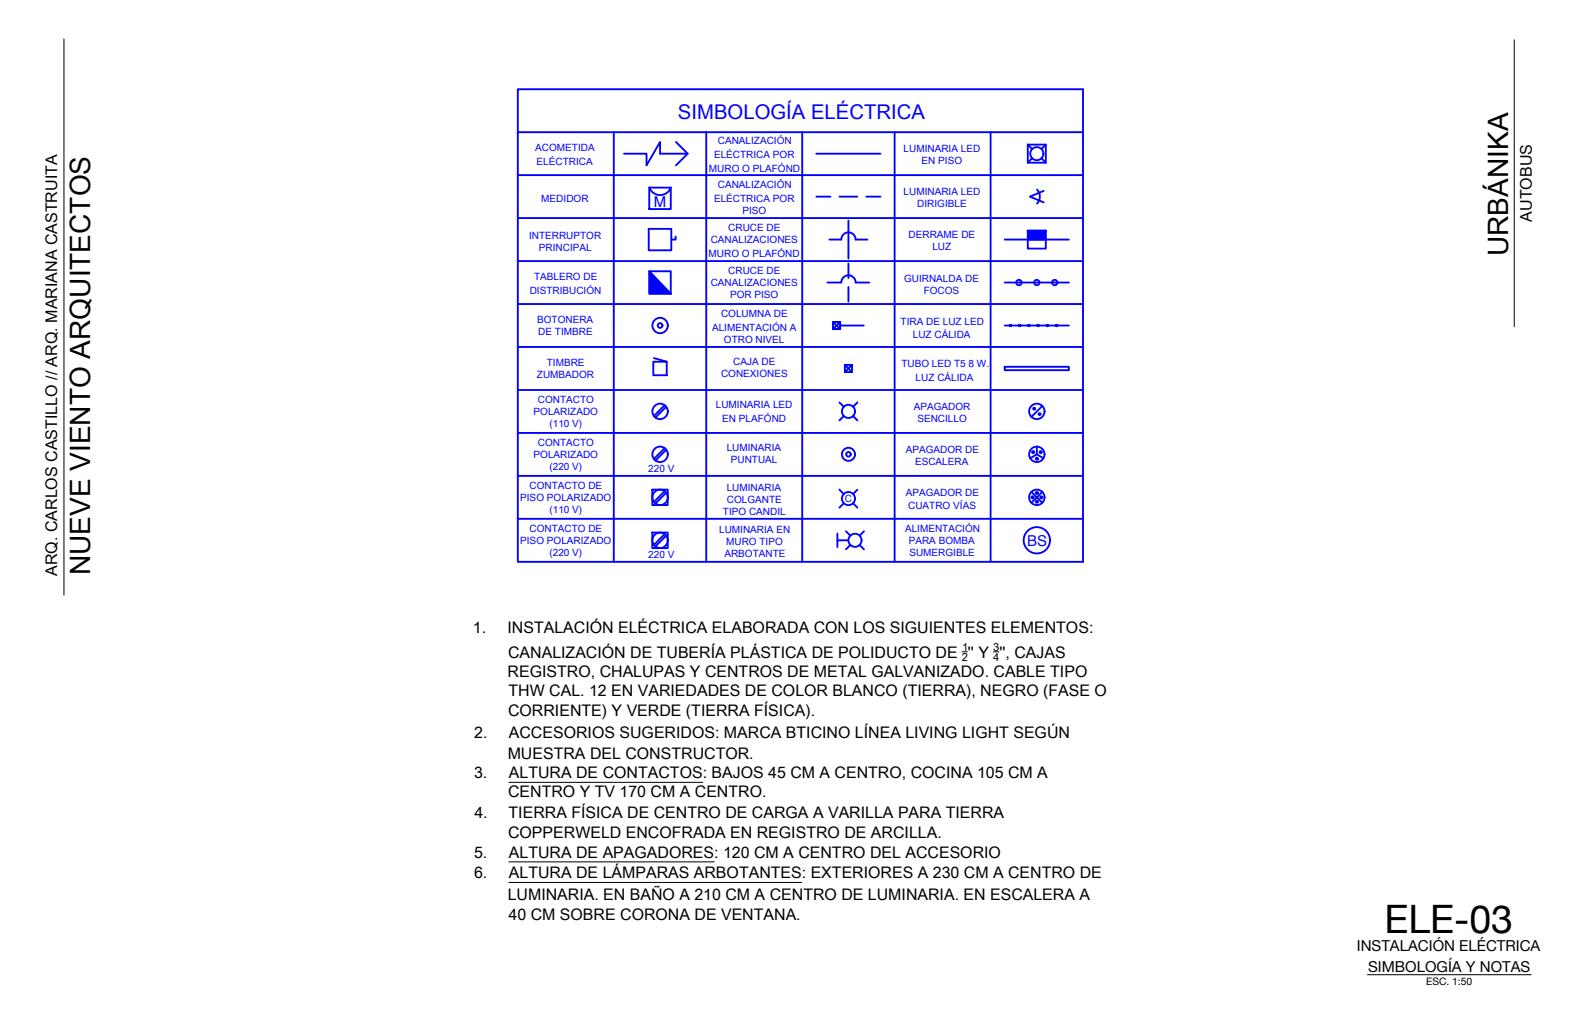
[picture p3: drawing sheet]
<svg xmlns="http://www.w3.org/2000/svg" width="432mm" height="279mm" viewBox="0 0 432 279" stroke-linecap="round" stroke-linejoin="round" font-family="sans-serif">
<!-- layer: Detalles -->
<path d="M262.3 177.7h1.4M270.8 177.7h1.5M138.7 213.3h52.9M138.7 234.9h56M138.7 240.5h79.9" fill="none" stroke="#000" stroke-width=".27"/>
<g fill="none" stroke="#00f" stroke-width=".51">
<path d="M141.2 24.3h154v128.8h-154zM141.2 36h154M167.3 36v117.1M184.3 38.7l3.2 3.2-3.2 3.2M192.5 36v117.1M218.7 36v117.1M243.9 36v117.1M270 36v117.1M280.2 39.4h4.9v5h-4.9zM280.2 39.4l1.2 1.2M285.1 39.4l-1.2 1.2M141.2 47.7h154"/>
<path d="M141.2 59.4h154M170.1 41.9h6.1v3.2l3.7-6.4v3.2h7.6M177 51.1h5.9v5.9h-5.9zM177 51.1a3.1 3.1 0 0 0 2.9 2.1 3.1 3.1 0 0 0 3-2.1M222.5 41.9h17.5M222.5 53.6h3.9M228.8 53.6h4.9M236.1 53.6h3.9M281.4 43.1l-1.2 1.3M282.7 51.7a2.72 2.72 0 0 1 0 3.8M283.9 43.1l1.2 1.3M284.5 52l-3.8 1.6 3.8 1.6"/>
<path d="M141.2 71.2h154M176.8 62.4h6.2v5.8h-6.2zM177 73.9h5.9v6.2h-5.9zM177 73.9l5.9 6.2M184.2 64.5v.8h-1.2M231.3 60.1v10.4M231.3 71.8v4M231.3 78.2v4M233.2 77h3.8M233.2 65.3h3.3M233.2 77a1.96 1.96 0 0 0-1.9-2 1.96 1.96 0 0 0-2 2h-3.7M233.2 65.3a1.96 1.96 0 0 0-1.9-2 1.96 1.96 0 0 0-2 2h-3.2"/>
<path d="M273.9 77h17.5M273.9 65.3h17.5M280.2 62.9h4.9v4.9h-4.9zM141.2 82.9h154M141.2 94.6h154M227.1 87.8h1.9v1.9h-1.9zM227.1 87.8l1.9 1.9M229 88.7h6.5M229 87.8l-1.9 1.9M230.3 99.5l2 1.9M232.3 99.5l-2 1.9h2v-1.9h-2v1.9M273.9 88.7h1.4v-.2h.3v.4h-.3v-.2"/>
<path d="M273.9 100h17.5v.9h-17.5zM275.6 88.7h2.2v-.2h.4v.4h-.4v-.2M278.2 88.7h2.1v-.2h.4v.4h-.4v-.2M280.7 88.7h2.1v-.2h.4v.4h-.4v-.2M283.2 88.7h2.2v-.2h.3v.4h-.3v-.2M285.7 88.7h2.2v-.2h.3v.4h-.3v-.2M288.2 88.7h3.2M141.2 106.3h154M141.2 118h154M228.8 109.7l1.2 1.2M230 113.4l-1.2 1.2M232.6 113.4l1.1 1.2"/>
<path d="M233.7 109.7l-1.1 1.2M284.1 110.7l-3 3M141.2 129.7h154M228.8 133.5l1.2 1.2M230 137.2l-1.2 1.2M232.6 137.2l1.1 1.2M233.7 133.5l-1.1 1.2M281.1 134.1l3 3M282.6 121.8v2.1l-1.8 1M282.6 123.9l1.9 1M284.1 134.1l-3 3M141.2 141.4h154"/>
<path d="M228.3 145.4v3.7M228.3 147.3h3M230.6 144.8l1.2 1.2M231.8 148.6l-1.2 1.1M234.3 148.6l1.2 1.1M235.5 144.8l-1.2 1.2"/>
<circle cx="282.6" cy="41.9" r="1.79"/>
<circle cx="277.7" cy="77" r=".73"/>
<circle cx="282.6" cy="77" r=".73"/>
<circle cx="287.5" cy="77" r=".73"/>
<circle cx="228.1" cy="88.7" r=".98"/>
<circle cx="231.3" cy="112.1" r="1.79"/>
<circle cx="281.9" cy="111.4" r=".26"/>
<circle cx="282.6" cy="112.1" r="2.11"/>
<circle cx="283.4" cy="112.9" r=".26"/>
<circle cx="231.3" cy="135.9" r="1.79"/>
<circle cx="231.3" cy="123.8" r="1.79"/>
<circle cx="231.3" cy="123.8" r=".62"/>
<circle cx="281.5" cy="135.6" r=".29"/>
<circle cx="281.6" cy="123.2" r=".29"/>
<circle cx="282.6" cy="123.8" r="2.11"/>
<circle cx="282.6" cy="135.6" r="2.11"/>
<circle cx="282.6" cy="136.8" r=".29"/>
<circle cx="282.6" cy="134.4" r=".29"/>
<circle cx="282.6" cy="125" r=".29"/>
<circle cx="283.7" cy="123.2" r=".29"/>
<circle cx="283.8" cy="135.6" r=".29"/>
<circle cx="233.1" cy="147.3" r="1.79"/>
<circle cx="282.6" cy="147.3" r="3.6"/>
</g>
<g fill="#00f" stroke="#00f" stroke-width=".27">
<path d="M177 73.9l5.9 6.2h-5.9z"/>
<path d="M280.2 62.9l4.9 2.4v-2.4zM280.2 62.9l4.9 2.4h-4.9z"/>
</g>
<g fill="none" stroke="#00f" stroke-width=".51">
<path d="M178.1 98.6h3.7v3.7h-3.7zM178.2 97.6l3.6 1M181.2 110.5l-3 2.9M181.6 110.9l-2.9 2.9M177.8 133.5h4.2v4.2h-4.2zM181.2 133.9l-3 2.9M181.2 122.2l-3 2.9M181.6 134.3l-2.9 3M181.6 122.6l-2.9 2.9M177.8 145.2h4.2v4.2h-4.2zM181.2 145.6l-3 3M181.6 146l-2.9 3"/>
<circle cx="179.9" cy="88.7" r="2.11"/>
<circle cx="179.9" cy="88.7" r=".65"/>
<circle cx="179.9" cy="112.1" r="2.11"/>
<circle cx="179.9" cy="135.6" r="2.11"/>
<circle cx="179.9" cy="123.8" r="2.11"/>
<circle cx="179.9" cy="147.3" r="2.11"/>
</g>
<!-- layer: Mobiliario_General -->
<path d="M17.4 10.6v151.6M412.8 10.8v78.3M372.8 265.7h44.6" fill="none" stroke="#000" stroke-width=".27"/>
<text font-size="10.7" x="377.4" y="254.4">ELE-03</text>
<g font-size="7.7">
<text x="411.1" y="69.8" transform="rotate(-90 411.1 69.8)">URBÁNIKA</text>
<text x="24.6" y="156.8" transform="rotate(-90 24.6 156.8)">NUEVE VIENTO ARQUITECTOS</text>
</g>
<text font-size="5.5" fill="#00f" x="184.8" y="32.5">SIMBOLOGÍA ELÉCTRICA</text>
<g font-size="4.4">
<text x="417.5" y="60.4" transform="rotate(-90 417.5 60.4)">AUTOBUS</text>
<text x="15.6" y="157" transform="rotate(-90 15.6 157)">ARQ. CARLOS CASTILLO // ARQ. MARIANA CASTRUITA</text>
</g>
<g font-size="4.3">
<text x="128.9" y="172.7">1.</text>
<text x="138.3" y="172.7">INSTALACIÓN ELÉCTRICA ELABORADA CON LOS SIGUIENTES ELEMENTOS:</text>
<text x="138.5" y="179.2">CANALIZACIÓN DE TUBERÍA PLÁSTICA DE POLIDUCTO DE '' Y '', CAJAS</text>
<text x="138.4" y="184.4">REGISTRO, CHALUPAS Y CENTROS DE METAL GALVANIZADO. CABLE TIPO</text>
<text x="138.6" y="189.7">THW CAL. 12 EN VARIEDADES DE COLOR BLANCO (TIERRA), NEGRO (FASE O</text>
<text x="138.5" y="195.3">CORRIENTE) Y VERDE (TIERRA FÍSICA).</text>
<text x="129.3" y="201.2">2.</text>
<text x="138.7" y="201.2">ACCESORIOS SUGERIDOS: MARCA BTICINO LÍNEA LIVING LIGHT SEGÚN</text>
<text x="138.4" y="206.8">MUESTRA DEL CONSTRUCTOR.</text>
<text x="129.2" y="212.1">3.</text>
<text x="138.7" y="212.1">ALTURA DE CONTACTOS: BAJOS 45 CM A CENTRO, COCINA 105 CM A</text>
<text x="138.5" y="217.3">CENTRO Y TV 170 CM A CENTRO.</text>
<text x="129.3" y="222.9">4.</text>
<text x="138.6" y="222.9">TIERRA FÍSICA DE CENTRO DE CARGA A VARILLA PARA TIERRA</text>
<text x="129.2" y="233.8">5.</text>
<text x="138.5" y="228.5">COPPERWELD ENCOFRADA EN REGISTRO DE ARCILLA.</text>
<text x="138.7" y="233.8">ALTURA DE APAGADORES: 120 CM A CENTRO DEL ACCESORIO</text>
<text x="129.2" y="239.4">6.</text>
<text x="138.7" y="239.4">ALTURA DE LÁMPARAS ARBOTANTES: EXTERIORES A 230 CM A CENTRO DE</text>
<text x="138.4" y="245.3">LUMINARIA. EN BAÑO A 210 CM A CENTRO DE LUMINARIA. EN ESCALERA A</text>
<text x="138.7" y="250.9">40 CM SOBRE CORONA DE VENTANA.</text>
</g>
<g font-size="4.1" fill="#00f">
<text x="178.3" y="56.5">M</text>
<text x="280" y="148.7">BS</text>
</g>
<g font-size="4.1">
<text x="369.9" y="259.2">INSTALACIÓN ELÉCTRICA</text>
<text x="373" y="265">SIMBOLOGÍA Y NOTAS</text>
</g>
<g font-size="3">
<text x="262.2" y="177.3">1</text>
<text x="270.7" y="177.3">3</text>
<text x="262.2" y="180.2">2</text>
<text x="270.8" y="180.2">4</text>
</g>
<text font-size="2.8" x="388.8" y="268.6">ESC. 1:50</text>
<g font-size="2.7" fill="#00f">
<text x="145.9" y="41.1">ACOMETIDA</text>
<text x="195.7" y="39.4">CANALIZACIÓN</text>
<text x="246.3" y="41.4">LUMINARIA LED</text>
<text x="146.3" y="44.9">ELÉCTRICA</text>
<text x="193.3" y="46.9">MURO O PLAFÓND</text>
<text x="194.6" y="43.1">ELÉCTRICA POR</text>
<text x="251.2" y="44.6">EN PISO</text>
<text x="195.7" y="51.4">CANALIZACIÓN</text>
<text x="246.3" y="53.1">LUMINARIA LED</text>
<text x="147.6" y="55">MEDIDOR</text>
<text x="194.6" y="55.1">ELÉCTRICA POR</text>
<text x="202.4" y="58.4">PISO</text>
<text x="250" y="56.4">DIRIGIBLE</text>
<text x="144.2" y="65.2">INTERRUPTOR</text>
<text x="198.5" y="62.9">CRUCE DE</text>
<text x="247.7" y="64.8">DERRAME DE</text>
<text x="146.9" y="68.5">PRINCIPAL</text>
<text x="193.2" y="70">MURO O PLAFÓND</text>
<text x="193.7" y="66.2">CANALIZACIONES</text>
<text x="254.2" y="68">LUZ</text>
<text x="145.6" y="76.4">TABLERO DE</text>
<text x="193.7" y="77.9">CANALIZACIONES</text>
<text x="198.5" y="74.7">CRUCE DE</text>
<text x="246.5" y="76.8">GUIRNALDA DE</text>
<text x="144.4" y="80.2">DISTRIBUCIÓN</text>
<text x="199" y="81.2">POR PISO</text>
<text x="251.8" y="80.1">FOCOS</text>
<text x="146.4" y="88.1">BOTONERA</text>
<text x="196.5" y="86.4">COLUMNA DE</text>
<text x="245.5" y="88.5">TIRA DE LUZ LED</text>
<text x="146.7" y="91.4">DE TIMBRE</text>
<text x="194.1" y="90.1">ALIMENTACIÓN A</text>
<text x="197.4" y="93.4">OTRO NIVEL</text>
<text x="248.8" y="92.3">LUZ CÁLIDA</text>
<text x="149.1" y="99.8">TIMBRE</text>
<text x="199.9" y="99.5">CAJA DE</text>
<text x="245.7" y="100">TUBO LED T5 8 W.</text>
<text x="146.4" y="103.1">ZUMBADOR</text>
<text x="196.5" y="102.8">CONEXIONES</text>
<text x="249.6" y="103.7">LUZ CÁLIDA</text>
<text x="145.5" y="113.1">POLARIZADO</text>
<text x="146.6" y="109.8">CONTACTO</text>
<text x="195.1" y="111.2">LUMINARIA LED</text>
<text x="249.1" y="111.7">APAGADOR</text>
<text x="149.8" y="116.4">(110 V)</text>
<text x="196.9" y="114.9">EN PLAFÓND</text>
<text x="250.1" y="114.9">SENCILLO</text>
<text x="145.5" y="124.8">POLARIZADO</text>
<text x="146.6" y="121.5">CONTACTO</text>
<text x="198.1" y="122.9">LUMINARIA</text>
<text x="246.9" y="123.4">APAGADOR DE</text>
<text x="149.8" y="128.1">(220 V)</text>
<text x="176.7" y="128.7">220 V</text>
<text x="199.2" y="126.1">PUNTUAL</text>
<text x="249.4" y="126.7">ESCALERA</text>
<text x="141.8" y="136.5">PISO POLARIZADO</text>
<text x="144.3" y="133.2">CONTACTO DE</text>
<text x="198.1" y="133.7">LUMINARIA</text>
<text x="198.1" y="137">COLGANTE</text>
<text x="230.3" y="136.9">C</text>
<text x="246.9" y="135.1">APAGADOR DE</text>
<text x="149.8" y="139.8">(110 V)</text>
<text x="197.1" y="140.3">TIPO CANDIL</text>
<text x="247.6" y="138.8">CUATRO VÍAS</text>
<text x="141.8" y="148.2">PISO POLARIZADO</text>
<text x="144.3" y="144.9">CONTACTO DE</text>
<text x="196" y="145.4">LUMINARIA EN</text>
<text x="198" y="148.7">MURO TIPO</text>
<text x="246.7" y="145.1">ALIMENTACIÓN</text>
<text x="247.7" y="148.4">PARA BOMBA</text>
<text x="149.8" y="151.5">(220 V)</text>
<text x="176.7" y="152.2">220 V</text>
<text x="197.5" y="151.9">ARBOTANTE</text>
<text x="247.9" y="151.7">SUMERGIBLE</text>
</g>
</svg>
